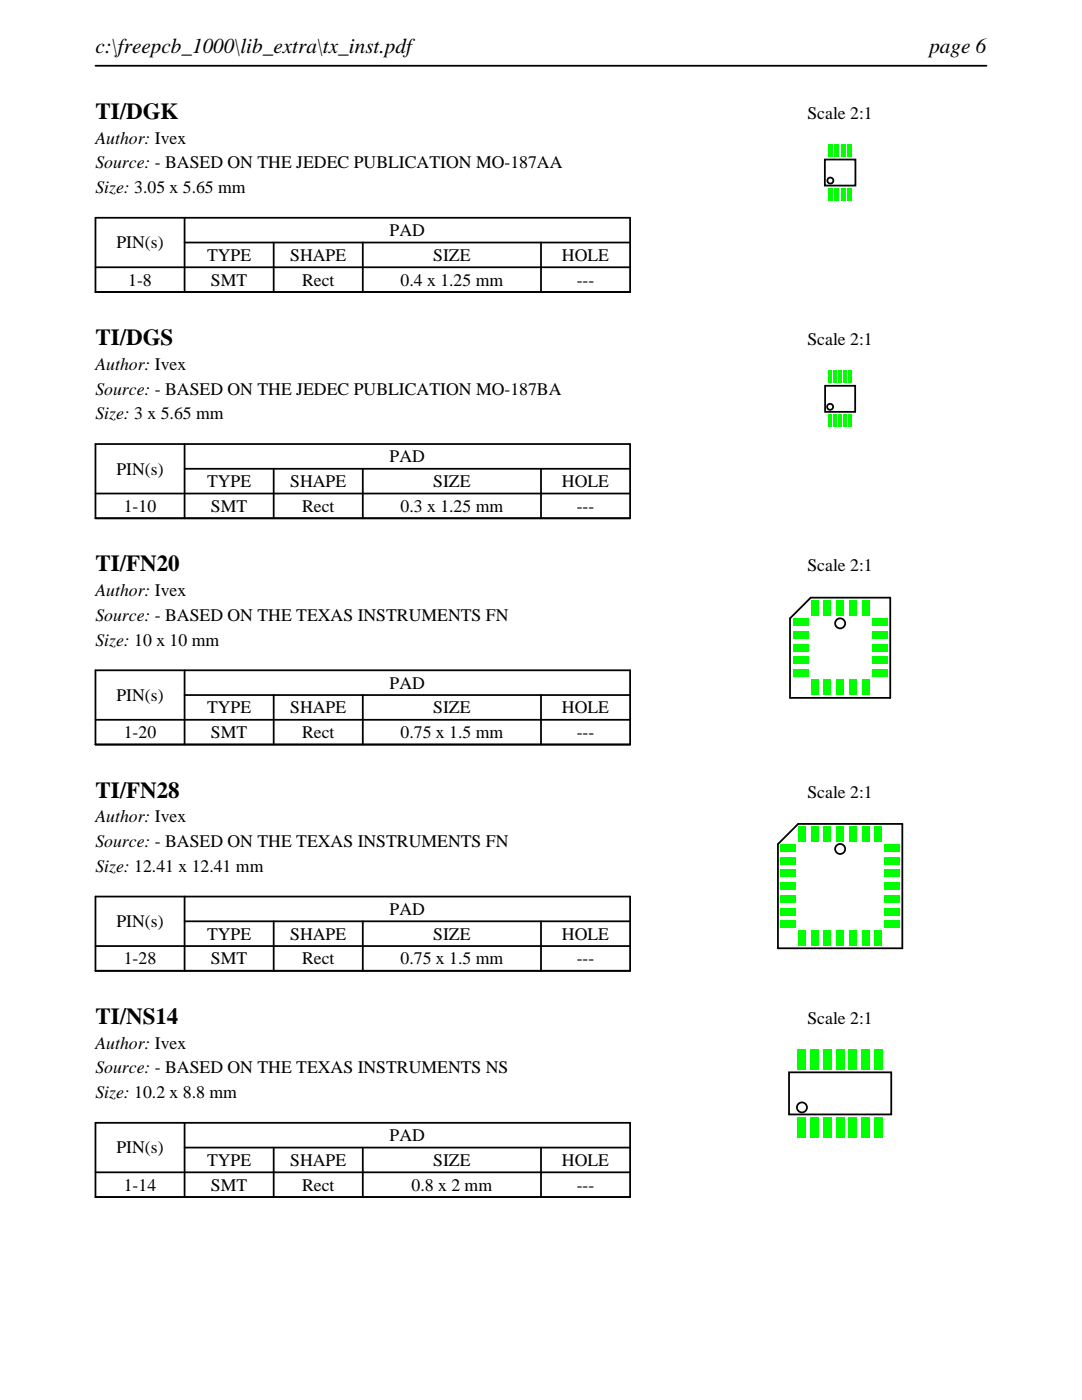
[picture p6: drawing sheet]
<svg xmlns="http://www.w3.org/2000/svg" width="216mm" height="279mm" viewBox="0 0 216 279" stroke-linecap="round" stroke-linejoin="round" font-family="sans-serif">
<path d="M19 13.1h177.8M19 43.5h106.7v14.8h-106.7zM19 53.3h106.7M36.8 48.4h88.9M36.8 43.5v14.8M54.6 48.4v9.9M72.4 48.4v9.9M107.9 48.4v9.9" fill="none" stroke="#000" stroke-width=".35"/>
<g fill="none" stroke="#000" stroke-width=".36">
<path d="M164.6 31.8h6.1v5.2h-6.1z"/>
<circle cx="165.7" cy="36" r=".6"/>
</g>
<g fill="#0f0">
<path d="M165.3 37.6h.8v2.5h-.8z"/>
<path d="M166.6 37.6h.8v2.5h-.8z"/>
<path d="M167.9 37.6h.8v2.5h-.8z"/>
<path d="M169.2 37.6h.8v2.5h-.8z"/>
<path d="M169.2 28.8h.8v2.5h-.8z"/>
<path d="M167.9 28.8h.8v2.5h-.8z"/>
<path d="M166.6 28.8h.8v2.5h-.8z"/>
<path d="M165.3 28.8h.8v2.5h-.8z"/>
</g>
<path d="M19 88.6h106.7v14.8h-106.7zM19 98.5h106.7M36.8 93.6h88.9M36.8 88.6v14.8M54.6 93.6v9.8M72.4 93.6v9.8M107.9 93.6v9.8" fill="none" stroke="#000" stroke-width=".35"/>
<g fill="none" stroke="#000" stroke-width=".36">
<path d="M164.6 77h6v5.2h-6z"/>
<circle cx="165.6" cy="81.2" r=".6"/>
</g>
<g fill="#0f0">
<path d="M165.3 82.7h.6v2.5h-.6z"/>
<path d="M166.3 82.7h.6v2.5h-.6z"/>
<path d="M167.3 82.7h.6v2.5h-.6z"/>
<path d="M168.3 82.7h.6v2.5h-.6z"/>
<path d="M169.3 82.7h.6v2.5h-.6z"/>
<path d="M169.3 73.9h.6v2.5h-.6z"/>
<path d="M168.3 73.9h.6v2.5h-.6z"/>
<path d="M167.3 73.9h.6v2.5h-.6z"/>
<path d="M166.3 73.9h.6v2.5h-.6z"/>
<path d="M165.3 73.9h.6v2.5h-.6z"/>
</g>
<path d="M19 133.8h106.7v14.8h-106.7zM36.8 138.7h88.9M36.8 133.8v14.8M54.6 138.7v9.9M72.4 138.7v9.9M107.9 138.7v9.9M19 143.7h106.7" fill="none" stroke="#000" stroke-width=".35"/>
<g fill="none" stroke="#000" stroke-width=".36">
<path d="M161.8 119.3h15.8zM177.6 119.3v20zM157.6 139.3h20zM157.6 123.4v15.9zM157.6 123.4l4.2-4.1z"/>
<circle cx="167.6" cy="124.4" r="1"/>
</g>
<g fill="#0f0">
<path d="M166.9 119.9h1.5v3h-1.5z"/>
<path d="M164.3 119.9h1.6v3h-1.6z"/>
<path d="M161.8 119.9h1.5v3h-1.5z"/>
<path d="M158.3 123.4h3v1.5h-3z"/>
<path d="M158.3 126h3v1.5h-3z"/>
<path d="M158.3 128.5h3v1.5h-3z"/>
<path d="M158.3 131.1h3v1.5h-3z"/>
<path d="M158.3 133.6h3v1.5h-3z"/>
<path d="M161.8 135.6h1.5v3h-1.5z"/>
<path d="M164.3 135.6h1.6v3h-1.6z"/>
<path d="M166.9 135.6h1.5v3h-1.5z"/>
<path d="M169.4 135.6h1.5v3h-1.5z"/>
<path d="M172 135.6h1.5v3h-1.5z"/>
<path d="M174 133.6h3v1.5h-3z"/>
<path d="M174 131.1h3v1.5h-3z"/>
<path d="M174 128.5h3v1.5h-3z"/>
<path d="M174 126h3v1.5h-3z"/>
<path d="M174 123.4h3v1.5h-3z"/>
<path d="M172 119.9h1.5v3h-1.5z"/>
<path d="M169.4 119.9h1.5v3h-1.5z"/>
</g>
<path d="M19 178.9h106.7v14.8h-106.7zM36.8 178.9v14.8M19 188.8h106.7M36.8 183.9h88.9M54.6 183.9v9.8M72.4 183.9v9.8M107.9 183.9v9.8" fill="none" stroke="#000" stroke-width=".35"/>
<g fill="none" stroke="#000" stroke-width=".36">
<path d="M155.2 168.5v20.8zM159.3 164.4h20.8zM159.3 164.4l-4.1 4.1zM180.1 164.4v24.9zM155.2 189.3h24.9z"/>
<circle cx="167.6" cy="169.4" r="1"/>
</g>
<g fill="#0f0">
<path d="M166.9 164.9h1.5v3h-1.5z"/>
<path d="M164.3 164.9h1.6v3h-1.6z"/>
<path d="M161.8 164.9h1.5v3h-1.5z"/>
<path d="M159.3 164.9h1.5v3h-1.5z"/>
<path d="M155.7 168.5h3v1.5h-3z"/>
<path d="M155.7 171h3v1.5h-3z"/>
<path d="M155.7 173.6h3v1.5h-3z"/>
<path d="M155.7 176.1h3v1.5h-3z"/>
<path d="M155.7 178.6h3v1.5h-3z"/>
<path d="M155.7 181.2h3v1.5h-3z"/>
<path d="M155.7 183.7h3v1.5h-3z"/>
<path d="M159.3 185.8h1.5v3h-1.5z"/>
<path d="M161.8 185.8h1.5v3h-1.5z"/>
<path d="M164.3 185.8h1.6v3h-1.6z"/>
<path d="M166.9 185.8h1.5v3h-1.5z"/>
<path d="M169.4 185.8h1.5v3h-1.5z"/>
<path d="M172 185.8h1.5v3h-1.5z"/>
<path d="M174.5 185.8h1.5v3h-1.5z"/>
<path d="M176.6 183.7h3v1.5h-3z"/>
<path d="M176.6 181.2h3v1.5h-3z"/>
<path d="M176.6 178.6h3v1.5h-3z"/>
<path d="M176.6 176.1h3v1.5h-3z"/>
<path d="M176.6 173.6h3v1.5h-3z"/>
<path d="M176.6 171h3v1.5h-3z"/>
<path d="M176.6 168.5h3v1.5h-3z"/>
<path d="M174.5 164.9h1.5v3h-1.5z"/>
<path d="M172 164.9h1.5v3h-1.5z"/>
<path d="M169.4 164.9h1.5v3h-1.5z"/>
</g>
<path d="M19 224.1h106.7v14.8h-106.7zM19 234h106.7M36.8 229h88.9M36.8 224.1v14.8M54.6 229v9.9M72.4 229v9.9M107.9 229v9.9" fill="none" stroke="#000" stroke-width=".35"/>
<g fill="none" stroke="#000" stroke-width=".36">
<path d="M157.4 214h20.4v8.4h-20.4z"/>
<circle cx="160" cy="221" r="1"/>
</g>
<g fill="#0f0">
<path d="M159.2 223h1.6v4h-1.6z"/>
<path d="M161.8 223h1.6v4h-1.6z"/>
<path d="M164.3 223h1.6v4h-1.6z"/>
<path d="M166.8 223h1.6v4h-1.6z"/>
<path d="M169.4 223h1.6v4h-1.6z"/>
<path d="M171.9 223h1.6v4h-1.6z"/>
<path d="M174.5 223h1.6v4h-1.6z"/>
<path d="M174.5 209.4h1.6v4h-1.6z"/>
<path d="M171.9 209.4h1.6v4h-1.6z"/>
<path d="M169.4 209.4h1.6v4h-1.6z"/>
<path d="M166.8 209.4h1.6v4h-1.6z"/>
<path d="M164.3 209.4h1.6v4h-1.6z"/>
<path d="M161.8 209.4h1.6v4h-1.6z"/>
<path d="M159.2 209.4h1.6v4h-1.6z"/>
</g>
<g font-size="4.6">
<text x="19" y="23.7">TI/DGK</text>
<text x="19" y="68.9">TI/DGS</text>
<text x="19" y="114">TI/FN20</text>
<text x="19" y="159.2">TI/FN28</text>
<text x="19" y="204.3">TI/NS14</text>
</g>
<g font-size="4.2">
<text x="19" y="10.6">c:\freepcb_1000\lib_extra\tx_inst.pdf</text>
<text x="185.4" y="10.6">page 6</text>
</g>
<g font-size="3.5">
<text x="161.1" y="23.7">Scale 2:1</text>
<text x="19" y="28.6">Author: Ivex</text>
<text x="19" y="33.6">Source: - BASED ON THE JEDEC PUBLICATION MO-187AA</text>
<text x="19" y="38.5">Size: 3.05 x 5.65 mm</text>
<text x="77.8" y="47.1">PAD</text>
<text x="23.2" y="49.6">PIN(s)</text>
<text x="41.3" y="52.1">TYPE</text>
<text x="57.9" y="52.1">SHAPE</text>
<text x="86.4" y="52.1">SIZE</text>
<text x="112.1" y="52.1">HOLE</text>
<text x="25.6" y="57">1-8</text>
<text x="42.1" y="57">SMT</text>
<text x="60.3" y="57">Rect</text>
<text x="79.9" y="57">0.4 x 1.25 mm</text>
<text x="115.1" y="57">---</text>
<text x="161.1" y="68.9">Scale 2:1</text>
<text x="19" y="73.8">Author: Ivex</text>
<text x="19" y="78.7">Source: - BASED ON THE JEDEC PUBLICATION MO-187BA</text>
<text x="19" y="83.7">Size: 3 x 5.65 mm</text>
<text x="23.2" y="94.7">PIN(s)</text>
<text x="77.8" y="92.3">PAD</text>
<text x="41.3" y="97.2">TYPE</text>
<text x="57.9" y="97.2">SHAPE</text>
<text x="86.4" y="97.2">SIZE</text>
<text x="112.1" y="97.2">HOLE</text>
<text x="24.7" y="102.2">1-10</text>
<text x="42.1" y="102.2">SMT</text>
<text x="60.3" y="102.2">Rect</text>
<text x="79.9" y="102.2">0.3 x 1.25 mm</text>
<text x="115.1" y="102.2">---</text>
<text x="19" y="119">Author: Ivex</text>
<text x="161.1" y="114">Scale 2:1</text>
<text x="19" y="123.9">Source: - BASED ON THE TEXAS INSTRUMENTS FN</text>
<text x="19" y="128.8">Size: 10 x 10 mm</text>
<text x="77.8" y="137.4">PAD</text>
<text x="23.2" y="139.9">PIN(s)</text>
<text x="41.3" y="142.4">TYPE</text>
<text x="57.9" y="142.4">SHAPE</text>
<text x="86.4" y="142.4">SIZE</text>
<text x="112.1" y="142.4">HOLE</text>
<text x="24.7" y="147.3">1-20</text>
<text x="42.1" y="147.3">SMT</text>
<text x="60.3" y="147.3">Rect</text>
<text x="79.9" y="147.3">0.75 x 1.5 mm</text>
<text x="115.1" y="147.3">---</text>
<text x="161.1" y="159.2">Scale 2:1</text>
<text x="19" y="164.1">Author: Ivex</text>
<text x="19" y="169.1">Source: - BASED ON THE TEXAS INSTRUMENTS FN</text>
<text x="19" y="174">Size: 12.41 x 12.41 mm</text>
<text x="23.2" y="185">PIN(s)</text>
<text x="77.8" y="182.6">PAD</text>
<text x="41.3" y="187.5">TYPE</text>
<text x="57.9" y="187.5">SHAPE</text>
<text x="86.4" y="187.5">SIZE</text>
<text x="112.1" y="187.5">HOLE</text>
<text x="24.7" y="192.5">1-28</text>
<text x="42.1" y="192.5">SMT</text>
<text x="60.3" y="192.5">Rect</text>
<text x="79.9" y="192.5">0.75 x 1.5 mm</text>
<text x="115.1" y="192.5">---</text>
<text x="19" y="209.3">Author: Ivex</text>
<text x="161.1" y="204.3">Scale 2:1</text>
<text x="19" y="214.2">Source: - BASED ON THE TEXAS INSTRUMENTS NS</text>
<text x="19" y="219.1">Size: 10.2 x 8.8 mm</text>
<text x="77.8" y="227.8">PAD</text>
<text x="23.2" y="230.2">PIN(s)</text>
<text x="41.3" y="232.7">TYPE</text>
<text x="57.9" y="232.7">SHAPE</text>
<text x="86.4" y="232.7">SIZE</text>
<text x="112.1" y="232.7">HOLE</text>
<text x="24.7" y="237.6">1-14</text>
<text x="42.1" y="237.6">SMT</text>
<text x="60.3" y="237.6">Rect</text>
<text x="82.1" y="237.6">0.8 x 2 mm</text>
<text x="115.1" y="237.6">---</text>
</g>
</svg>
